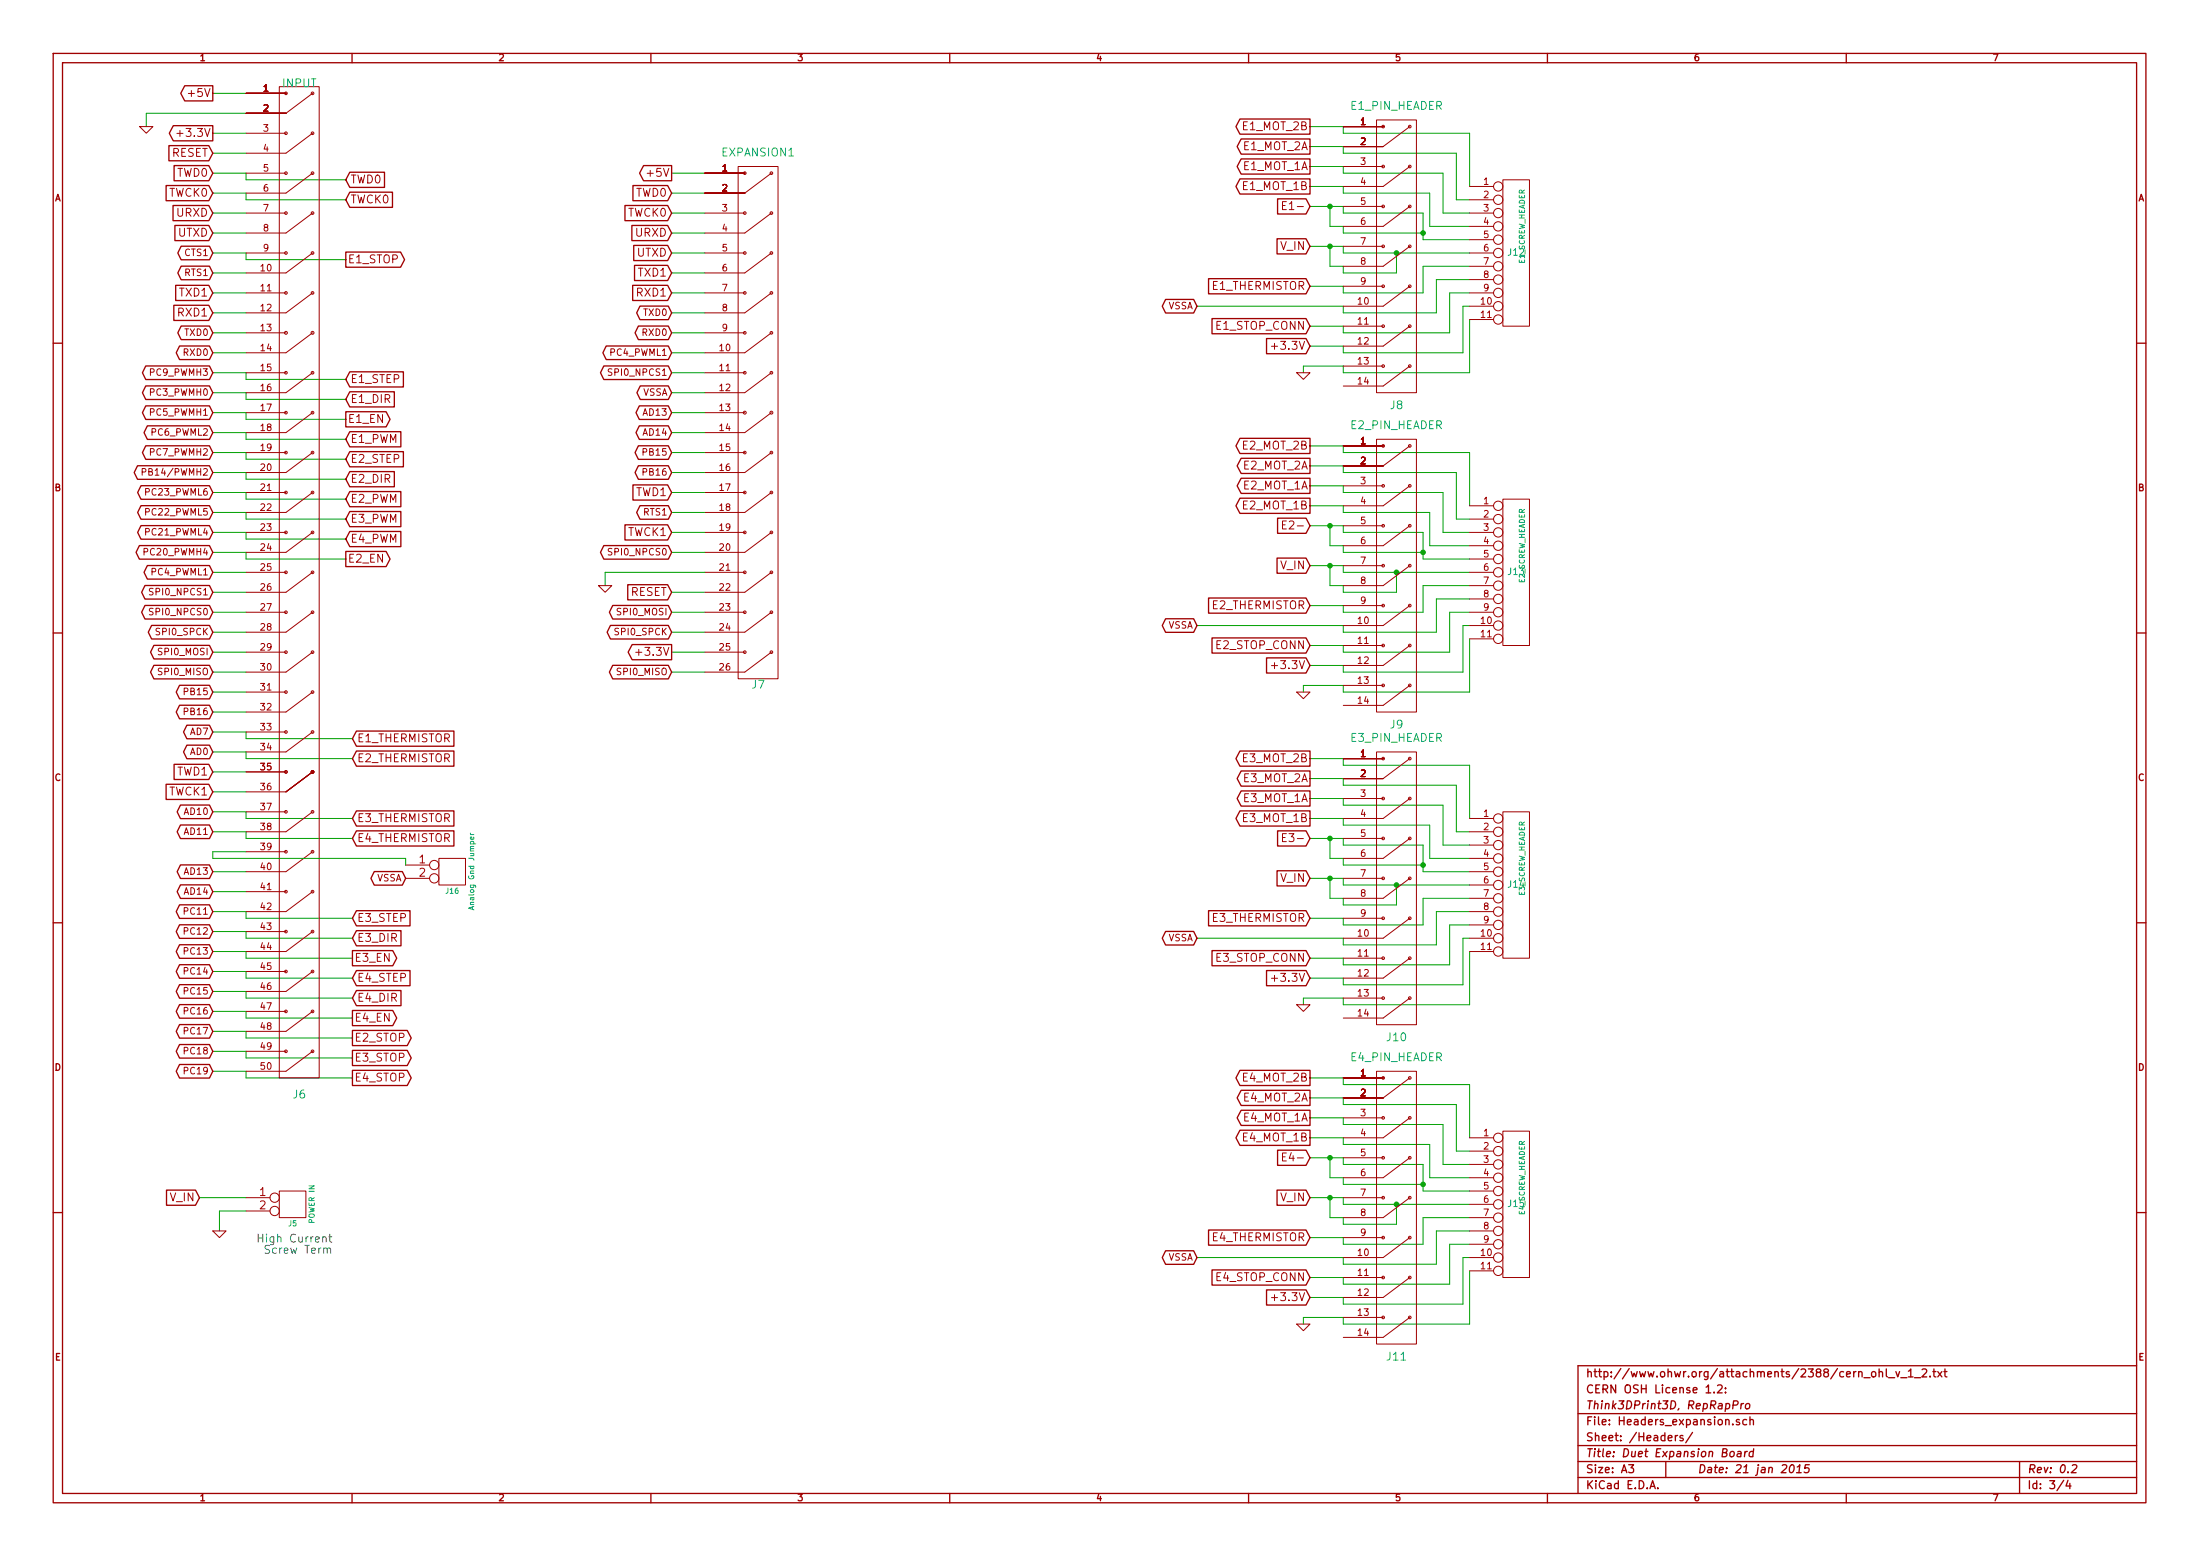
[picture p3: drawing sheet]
EESchema Schematic File Version 2
LIBS:power
LIBS:device
LIBS:transistors
LIBS:conn
LIBS:linear
LIBS:regul
LIBS:74xx
LIBS:cmos4000
LIBS:adc-dac
LIBS:memory
LIBS:xilinx
LIBS:special
LIBS:microcontrollers
LIBS:dsp
LIBS:microchip
LIBS:analog_switches
LIBS:motorola
LIBS:texas
LIBS:intel
LIBS:audio
LIBS:interface
LIBS:digital-audio
LIBS:philips
LIBS:display
LIBS:cypress
LIBS:siliconi
LIBS:opto
LIBS:atmel
LIBS:contrib
LIBS:valves
LIBS:FE
LIBS:Duetx4-cache
EELAYER 27 0
EELAYER END
$Descr A3 16535 11693
encoding utf-8
Sheet 3 4
Title "Duet Expansion Board"
Date "21 jan 2015"
Rev "0.2"
Comp "Think3DPrint3D, RepRapPro"
Comment1 "CERN OSH License 1.2: "
Comment2 "http://www.ohwr.org/attachments/2388/cern_ohl_v_1_2.txt"
Comment3 ""
Comment4 ""
$EndDescr
Wire Wire Line
	9000 9450 10100 9450
Wire Wire Line
	9000 7050 10100 7050
Wire Wire Line
	9000 4700 10100 4700
Wire Wire Line
	9850 950  10100 950 
Wire Wire Line
	9850 1250 10100 1250
Wire Wire Line
	5050 5050 5300 5050
Wire Wire Line
	5050 4750 5300 4750
Wire Wire Line
	5050 4900 5300 4900
Wire Wire Line
	5050 4450 5300 4450
Wire Wire Line
	5300 4600 5050 4600
Wire Wire Line
	5050 4000 5300 4000
Wire Wire Line
	5050 3700 5300 3700
Wire Wire Line
	5050 3400 5300 3400
Wire Wire Line
	5300 3250 5050 3250
Wire Wire Line
	5050 3550 5300 3550
Wire Wire Line
	5050 3850 5300 3850
Wire Wire Line
	5050 4150 5300 4150
Wire Wire Line
	5050 3100 5300 3100
Wire Wire Line
	5050 2650 5300 2650
Wire Wire Line
	5050 2800 5300 2800
Wire Wire Line
	5050 2950 5300 2950
Wire Wire Line
	5300 2500 5050 2500
Wire Wire Line
	5300 2200 5050 2200
Wire Wire Line
	5300 1900 5050 1900
Wire Wire Line
	5300 1600 5050 1600
Wire Wire Line
	5300 1300 5050 1300
Wire Wire Line
	5300 4300 4550 4300
Wire Wire Line
	4550 4300 4550 4400
Wire Wire Line
	5050 1750 5300 1750
Wire Wire Line
	5050 2050 5300 2050
Wire Wire Line
	5050 2350 5300 2350
Wire Wire Line
	2650 8100 1850 8100
Wire Wire Line
	1850 8100 1850 8050
Wire Wire Line
	2650 7800 1850 7800
Wire Wire Line
	1850 7800 1850 7750
Wire Wire Line
	9850 9750 10100 9750
Wire Wire Line
	9850 2600 10100 2600
Wire Wire Line
	11050 7050 11000 7050
Wire Wire Line
	11000 7050 11000 7400
Wire Wire Line
	11000 7400 10100 7400
Wire Wire Line
	10100 7400 10100 7350
Wire Wire Line
	11050 6750 10700 6750
Wire Wire Line
	10700 6750 10700 6950
Wire Wire Line
	10700 6950 10100 6950
Wire Wire Line
	10100 6950 10100 6900
Connection ~ 10500 6650
Wire Wire Line
	10100 6650 11050 6650
Connection ~ 10700 6500
Wire Wire Line
	10700 6500 10100 6500
Wire Wire Line
	10100 6600 10100 6650
Wire Wire Line
	10700 6550 11050 6550
Wire Wire Line
	10700 6350 10700 6550
Wire Wire Line
	10700 6350 10100 6350
Wire Wire Line
	10100 6350 10100 6300
Wire Wire Line
	11050 6350 10850 6350
Wire Wire Line
	10850 6350 10850 6050
Wire Wire Line
	10850 6050 10100 6050
Wire Wire Line
	10100 6050 10100 6000
Wire Wire Line
	11050 6150 11050 5750
Wire Wire Line
	11050 5750 10100 5750
Wire Wire Line
	10100 5750 10100 5700
Wire Wire Line
	10100 6900 9850 6900
Connection ~ 10000 6600
Wire Wire Line
	10000 6750 10100 6750
Wire Wire Line
	10000 6750 10000 6600
Connection ~ 10000 6300
Wire Wire Line
	10000 6450 10100 6450
Wire Wire Line
	10000 6450 10000 6300
Wire Wire Line
	9850 6150 10100 6150
Wire Wire Line
	9850 5850 10100 5850
Wire Wire Line
	10100 5700 9850 5700
Wire Wire Line
	10100 6000 9850 6000
Wire Wire Line
	10100 6300 9850 6300
Wire Wire Line
	9850 6600 10100 6600
Wire Wire Line
	10100 5850 10100 5900
Wire Wire Line
	10100 5900 10950 5900
Wire Wire Line
	10950 5900 10950 6250
Wire Wire Line
	10950 6250 11050 6250
Wire Wire Line
	10100 6150 10100 6200
Wire Wire Line
	10100 6200 10750 6200
Wire Wire Line
	10750 6200 10750 6450
Wire Wire Line
	10750 6450 11050 6450
Wire Wire Line
	10100 6450 10100 6500
Wire Wire Line
	10100 6750 10100 6800
Wire Wire Line
	10100 6800 10500 6800
Wire Wire Line
	10500 6800 10500 6650
Wire Wire Line
	9850 7200 10100 7200
Wire Wire Line
	10100 7050 10100 7100
Wire Wire Line
	10100 7100 10800 7100
Wire Wire Line
	10800 7100 10800 6850
Wire Wire Line
	10800 6850 11050 6850
Wire Wire Line
	10100 7200 10100 7250
Wire Wire Line
	10100 7250 10900 7250
Wire Wire Line
	10900 7250 10900 6950
Wire Wire Line
	10900 6950 11050 6950
Wire Wire Line
	10100 7550 10100 7500
Wire Wire Line
	10100 7550 11050 7550
Wire Wire Line
	11050 7550 11050 7150
Wire Wire Line
	11050 9550 11050 9950
Wire Wire Line
	11050 9950 10100 9950
Wire Wire Line
	10100 9950 10100 9900
Wire Wire Line
	11050 9350 10900 9350
Wire Wire Line
	10900 9350 10900 9650
Wire Wire Line
	10900 9650 10100 9650
Wire Wire Line
	10100 9650 10100 9600
Wire Wire Line
	11050 9250 10800 9250
Wire Wire Line
	10800 9250 10800 9500
Wire Wire Line
	10800 9500 10100 9500
Wire Wire Line
	10100 9500 10100 9450
Wire Wire Line
	10100 9600 9850 9600
Wire Wire Line
	10500 9050 10500 9200
Wire Wire Line
	10500 9200 10100 9200
Wire Wire Line
	10100 9200 10100 9150
Wire Wire Line
	10100 8850 10100 8900
Wire Wire Line
	11050 8850 10750 8850
Wire Wire Line
	10750 8850 10750 8600
Wire Wire Line
	10750 8600 10100 8600
Wire Wire Line
	10100 8600 10100 8550
Wire Wire Line
	11050 8650 10950 8650
Wire Wire Line
	10950 8650 10950 8300
Wire Wire Line
	10950 8300 10100 8300
Wire Wire Line
	10100 8300 10100 8250
Wire Wire Line
	9850 9000 10100 9000
Wire Wire Line
	9850 8700 10100 8700
Wire Wire Line
	9850 8400 10100 8400
Wire Wire Line
	9850 8100 10100 8100
Wire Wire Line
	10100 8250 9850 8250
Wire Wire Line
	10100 8550 9850 8550
Wire Wire Line
	10000 8700 10000 8850
Wire Wire Line
	10000 8850 10100 8850
Connection ~ 10000 8700
Wire Wire Line
	10000 9000 10000 9150
Wire Wire Line
	10000 9150 10100 9150
Connection ~ 10000 9000
Wire Wire Line
	9850 9300 10100 9300
Wire Wire Line
	10100 8100 10100 8150
Wire Wire Line
	10100 8150 11050 8150
Wire Wire Line
	11050 8150 11050 8550
Wire Wire Line
	10100 8400 10100 8450
Wire Wire Line
	10100 8450 10850 8450
Wire Wire Line
	10850 8450 10850 8750
Wire Wire Line
	10850 8750 11050 8750
Wire Wire Line
	10100 8700 10100 8750
Wire Wire Line
	10100 8750 10700 8750
Wire Wire Line
	10700 8750 10700 8950
Wire Wire Line
	10700 8950 11050 8950
Wire Wire Line
	10100 9000 10100 9050
Wire Wire Line
	10100 8900 10700 8900
Connection ~ 10700 8900
Wire Wire Line
	10100 9050 11050 9050
Connection ~ 10500 9050
Wire Wire Line
	10100 9300 10100 9350
Wire Wire Line
	10100 9350 10700 9350
Wire Wire Line
	10700 9350 10700 9150
Wire Wire Line
	10700 9150 11050 9150
Wire Wire Line
	10100 9750 10100 9800
Wire Wire Line
	10100 9800 11000 9800
Wire Wire Line
	11000 9800 11000 9450
Wire Wire Line
	11000 9450 11050 9450
Wire Wire Line
	11050 4700 11000 4700
Wire Wire Line
	11000 4700 11000 5050
Wire Wire Line
	11000 5050 10100 5050
Wire Wire Line
	10100 5050 10100 5000
Wire Wire Line
	11050 4400 10700 4400
Wire Wire Line
	10700 4400 10700 4600
Wire Wire Line
	10700 4600 10100 4600
Wire Wire Line
	10100 4600 10100 4550
Connection ~ 10500 4300
Wire Wire Line
	10100 4300 11050 4300
Connection ~ 10700 4150
Wire Wire Line
	10700 4150 10100 4150
Wire Wire Line
	10100 4250 10100 4300
Wire Wire Line
	10700 4200 11050 4200
Wire Wire Line
	10700 4000 10700 4200
Wire Wire Line
	10700 4000 10100 4000
Wire Wire Line
	10100 4000 10100 3950
Wire Wire Line
	11050 4000 10850 4000
Wire Wire Line
	10850 4000 10850 3700
Wire Wire Line
	10850 3700 10100 3700
Wire Wire Line
	10100 3700 10100 3650
Wire Wire Line
	11050 3800 11050 3400
Wire Wire Line
	11050 3400 10100 3400
Wire Wire Line
	10100 3400 10100 3350
Wire Wire Line
	10100 4550 9850 4550
Connection ~ 10000 4250
Wire Wire Line
	10000 4400 10100 4400
Wire Wire Line
	10000 4400 10000 4250
Connection ~ 10000 3950
Wire Wire Line
	10000 4100 10100 4100
Wire Wire Line
	10000 4100 10000 3950
Wire Wire Line
	9850 3800 10100 3800
Wire Wire Line
	9850 3500 10100 3500
Wire Wire Line
	10100 3350 9850 3350
Wire Wire Line
	10100 3650 9850 3650
Wire Wire Line
	10100 3950 9850 3950
Wire Wire Line
	9850 4250 10100 4250
Wire Wire Line
	10100 3500 10100 3550
Wire Wire Line
	10100 3550 10950 3550
Wire Wire Line
	10950 3550 10950 3900
Wire Wire Line
	10950 3900 11050 3900
Wire Wire Line
	10100 3800 10100 3850
Wire Wire Line
	10100 3850 10750 3850
Wire Wire Line
	10750 3850 10750 4100
Wire Wire Line
	10750 4100 11050 4100
Wire Wire Line
	10100 4100 10100 4150
Wire Wire Line
	10100 4400 10100 4450
Wire Wire Line
	10100 4450 10500 4450
Wire Wire Line
	10500 4450 10500 4300
Wire Wire Line
	9850 4850 10100 4850
Wire Wire Line
	10100 4700 10100 4750
Wire Wire Line
	10100 4750 10800 4750
Wire Wire Line
	10800 4750 10800 4500
Wire Wire Line
	10800 4500 11050 4500
Wire Wire Line
	10100 4850 10100 4900
Wire Wire Line
	10100 4900 10900 4900
Wire Wire Line
	10900 4900 10900 4600
Wire Wire Line
	10900 4600 11050 4600
Wire Wire Line
	10100 5200 10100 5150
Wire Wire Line
	10100 5200 11050 5200
Wire Wire Line
	11050 5200 11050 4800
Wire Wire Line
	11050 2400 11050 2800
Wire Wire Line
	11050 2800 10100 2800
Wire Wire Line
	10100 2800 10100 2750
Wire Wire Line
	11050 2200 10900 2200
Wire Wire Line
	10900 2200 10900 2500
Wire Wire Line
	10900 2500 10100 2500
Wire Wire Line
	10100 2500 10100 2450
Wire Wire Line
	11050 2100 10800 2100
Wire Wire Line
	10800 2100 10800 2350
Wire Wire Line
	10800 2350 10100 2350
Wire Wire Line
	10100 2350 10100 2300
Wire Wire Line
	10100 2450 9850 2450
Wire Wire Line
	10500 1900 10500 2050
Wire Wire Line
	10500 2050 10100 2050
Wire Wire Line
	10100 2050 10100 2000
Wire Wire Line
	2650 7500 1850 7500
Wire Wire Line
	1850 7500 1850 7450
Wire Wire Line
	2650 7200 1850 7200
Wire Wire Line
	1850 7200 1850 7150
Wire Wire Line
	2650 6900 1850 6900
Wire Wire Line
	1850 6900 1850 6850
Wire Wire Line
	2600 3600 1850 3600
Wire Wire Line
	1850 3600 1850 3550
Wire Wire Line
	2600 4050 1850 4050
Wire Wire Line
	2600 3750 1850 3750
Wire Wire Line
	2600 3000 1850 3000
Wire Wire Line
	1850 3000 1850 2950
Wire Wire Line
	2650 6300 1850 6300
Wire Wire Line
	1850 6300 1850 6250
Wire Wire Line
	2650 5700 1850 5700
Wire Wire Line
	1850 5700 1850 5650
Wire Wire Line
	2650 5550 1850 5550
Wire Wire Line
	1850 5550 1850 5500
Wire Wire Line
	1850 3850 1850 3900
Wire Wire Line
	2600 3300 1850 3300
Wire Wire Line
	1850 3300 1850 3250
Wire Wire Line
	2600 1350 1850 1350
Wire Wire Line
	1850 1350 1850 1300
Wire Wire Line
	10100 1700 10100 1750
Wire Wire Line
	11050 1700 10750 1700
Wire Wire Line
	10750 1700 10750 1450
Wire Wire Line
	10750 1450 10100 1450
Wire Wire Line
	10100 1450 10100 1400
Wire Wire Line
	11050 1500 10950 1500
Wire Wire Line
	10950 1500 10950 1150
Wire Wire Line
	10950 1150 10100 1150
Wire Wire Line
	10100 1150 10100 1100
Wire Wire Line
	1850 7150 1600 7150
Wire Wire Line
	1600 7600 1850 7600
Wire Wire Line
	1600 7300 1850 7300
Wire Wire Line
	1850 6850 1600 6850
Wire Wire Line
	1600 6550 1850 6550
Wire Wire Line
	1600 6400 1850 6400
Wire Wire Line
	1600 6700 1850 6700
Wire Wire Line
	1600 7000 1850 7000
Wire Wire Line
	1850 7450 1600 7450
Wire Wire Line
	1850 7750 1600 7750
Wire Wire Line
	1850 2050 1600 2050
Wire Wire Line
	1600 1750 1850 1750
Wire Wire Line
	1600 1450 1850 1450
Wire Wire Line
	1600 1150 1850 1150
Wire Wire Line
	1600 2500 1850 2500
Wire Wire Line
	1850 8050 1600 8050
Wire Wire Line
	1850 6250 1600 6250
Wire Wire Line
	1850 5950 1600 5950
Wire Wire Line
	1850 5500 1600 5500
Wire Wire Line
	1600 5200 1850 5200
Wire Wire Line
	1600 4900 1850 4900
Wire Wire Line
	1600 4600 1850 4600
Wire Wire Line
	1850 4300 1600 4300
Wire Wire Line
	1600 4000 1850 4000
Wire Wire Line
	1600 3700 1850 3700
Wire Wire Line
	1600 3400 1850 3400
Wire Wire Line
	1600 3100 1850 3100
Wire Wire Line
	1600 2800 1850 2800
Wire Wire Line
	1600 2350 1850 2350
Wire Wire Line
	1100 950  1100 850 
Wire Wire Line
	1100 850  1850 850 
Wire Wire Line
	1850 700  1600 700 
Wire Wire Line
	9850 1850 10100 1850
Wire Wire Line
	9850 1550 10100 1550
Wire Wire Line
	1650 9250 1650 9100
Wire Wire Line
	1650 9100 1850 9100
Wire Wire Line
	1850 9000 1500 9000
Wire Wire Line
	10000 1550 10000 1700
Wire Wire Line
	10000 1700 10100 1700
Connection ~ 10000 1550
Wire Wire Line
	10000 1850 10000 2000
Wire Wire Line
	10000 2000 10100 2000
Connection ~ 10000 1850
Wire Wire Line
	10100 2300 9000 2300
Wire Wire Line
	9850 2150 10100 2150
Wire Wire Line
	1600 2200 1850 2200
Wire Wire Line
	1600 2650 1850 2650
Wire Wire Line
	1850 2950 1600 2950
Wire Wire Line
	1850 3250 1600 3250
Wire Wire Line
	1850 3550 1600 3550
Wire Wire Line
	1850 3850 1600 3850
Wire Wire Line
	1600 4150 1850 4150
Wire Wire Line
	1600 4450 1850 4450
Wire Wire Line
	1600 4750 1850 4750
Wire Wire Line
	1600 5050 1850 5050
Wire Wire Line
	1600 5350 1850 5350
Wire Wire Line
	1600 5800 1850 5800
Wire Wire Line
	1600 6100 1850 6100
Wire Wire Line
	1600 7900 1850 7900
Wire Wire Line
	1850 5650 1600 5650
Wire Wire Line
	1850 1000 1600 1000
Wire Wire Line
	1850 1300 1600 1300
Wire Wire Line
	1850 1600 1600 1600
Wire Wire Line
	1600 1900 1850 1900
Wire Wire Line
	10100 950  10100 1000
Wire Wire Line
	10100 1000 11050 1000
Wire Wire Line
	11050 1000 11050 1400
Wire Wire Line
	10100 1250 10100 1300
Wire Wire Line
	10100 1300 10850 1300
Wire Wire Line
	10850 1300 10850 1600
Wire Wire Line
	10850 1600 11050 1600
Wire Wire Line
	10100 1550 10100 1600
Wire Wire Line
	10100 1600 10700 1600
Wire Wire Line
	10700 1600 10700 1800
Wire Wire Line
	10700 1800 11050 1800
Wire Wire Line
	10100 1850 10100 1900
Wire Wire Line
	1850 1450 1850 1500
Wire Wire Line
	1850 1500 2600 1500
Wire Wire Line
	1850 3700 1850 3750
Wire Wire Line
	1850 4000 1850 4050
Wire Wire Line
	1850 6100 1850 6150
Wire Wire Line
	1850 6150 2650 6150
Wire Wire Line
	1850 2800 1850 2850
Wire Wire Line
	1850 2850 2600 2850
Wire Wire Line
	1850 3100 1850 3150
Wire Wire Line
	1850 3150 2600 3150
Wire Wire Line
	1850 3900 2600 3900
Wire Wire Line
	1850 3400 1850 3450
Wire Wire Line
	1850 3450 2600 3450
Wire Wire Line
	1850 4150 1850 4200
Wire Wire Line
	1850 4200 2600 4200
Wire Wire Line
	1850 7000 1850 7050
Wire Wire Line
	1850 7050 2650 7050
Wire Wire Line
	1850 7300 1850 7350
Wire Wire Line
	1850 7350 2650 7350
Wire Wire Line
	1850 7600 1850 7650
Wire Wire Line
	1850 7650 2650 7650
Wire Wire Line
	10100 1750 10700 1750
Connection ~ 10700 1750
Wire Wire Line
	10100 1900 11050 1900
Connection ~ 10500 1900
Wire Wire Line
	10100 2150 10100 2200
Wire Wire Line
	10100 2200 10700 2200
Wire Wire Line
	10700 2200 10700 2000
Wire Wire Line
	10700 2000 11050 2000
Wire Wire Line
	10100 2600 10100 2650
Wire Wire Line
	10100 2650 11000 2650
Wire Wire Line
	11000 2650 11000 2300
Wire Wire Line
	11000 2300 11050 2300
Wire Wire Line
	10100 5000 9850 5000
Wire Wire Line
	10100 7350 9850 7350
Wire Wire Line
	9800 9950 9800 9900
Wire Wire Line
	9800 9900 10100 9900
Wire Wire Line
	10100 7500 9800 7500
Wire Wire Line
	9800 7500 9800 7550
Wire Wire Line
	9800 5200 9800 5150
Wire Wire Line
	9800 5150 10100 5150
Wire Wire Line
	10100 2750 9800 2750
Wire Wire Line
	9800 2750 9800 2800
Wire Wire Line
	1850 7900 1850 7950
Wire Wire Line
	1850 7950 2650 7950
Wire Wire Line
	1850 1900 1850 1950
Wire Wire Line
	1850 1950 2600 1950
Wire Wire Line
	10100 1400 9850 1400
Wire Wire Line
	10100 1100 9850 1100
Wire Wire Line
	5050 1450 5300 1450
Text GLabel 5050 3250 0    50   BiDi ~ 0
AD14
Text GLabel 5050 3100 0    50   BiDi ~ 0
AD13
Text GLabel 5050 4000 0    60   Input ~ 0
TWCK1
Text GLabel 5050 3700 0    60   Input ~ 0
TWD1
Text GLabel 5050 4600 0    50   BiDi ~ 0
SPI0_MOSI
Text GLabel 5050 5050 0    50   BiDi ~ 0
SPI0_MISO
Text GLabel 5050 4150 0    50   BiDi ~ 0
SPI0_NPCS0
Text GLabel 5050 4750 0    50   BiDi ~ 0
SPI0_SPCK
Text GLabel 5050 2650 0    50   BiDi ~ 0
PC4_PWML1
Text GLabel 5050 2800 0    50   BiDi ~ 0
SPI0_NPCS1
Text GLabel 5050 3400 0    50   BiDi ~ 0
PB15
Text GLabel 5050 3550 0    50   BiDi ~ 0
PB16
Text GLabel 5050 2050 0    60   Input ~ 0
TXD1
Text GLabel 5050 2200 0    60   Input ~ 0
RXD1
Text GLabel 5050 2500 0    50   BiDi ~ 0
RXD0
Text GLabel 5050 2350 0    50   BiDi ~ 0
TXD0
Text GLabel 5050 3850 0    50   BiDi ~ 0
RTS1
Text GLabel 5050 4900 0    60   Output ~ 0
+3.3V
Text GLabel 5050 1450 0    60   Input ~ 0
TWD0
Text GLabel 5050 1600 0    60   Input ~ 0
TWCK0
$Comp
L GND #PWR018
U 1 1
P 4550 4400
F 0 "#PWR018" H 4550 4400 30  0001 C CNN
F 1 "GND" H 4550 4330 30  0001 C CNN
F 2 "" H 4550 4400 60  0001 C CNN
F 3 "" H 4550 4400 60  0001 C CNN
	1    4550 4400
	1    0    0    -1  
$EndComp
Text GLabel 5050 4450 0    60   Input ~ 0
RESET
Text GLabel 5050 1900 0    60   Input ~ 0
UTXD
Text GLabel 5050 1750 0    60   Input ~ 0
URXD
Text GLabel 5050 1300 0    60   Output ~ 0
+5V
$Comp
L CONN2X13 J7
U 1 1
P 5700 3150
F 0 "J7" H 5700 1150 60  0000 C CNN
F 1 "EXPANSION1" H 5700 5150 60  0000 C CNN
F 2 "PIN_ARRAY_13x2" H 5700 5250 60  0001 C CNN
F 3 "" H 5700 3150 60  0001 C CNN
	1    5700 3150
	1    0    0    -1  
$EndComp
$Comp
L GND #PWR019
U 1 1
P 9800 2800
F 0 "#PWR019" H 9800 2800 30  0001 C CNN
F 1 "GND" H 9800 2730 30  0001 C CNN
F 2 "" H 9800 2800 60  0001 C CNN
F 3 "" H 9800 2800 60  0001 C CNN
	1    9800 2800
	1    0    0    -1  
$EndComp
$Comp
L GND #PWR020
U 1 1
P 9800 5200
F 0 "#PWR020" H 9800 5200 30  0001 C CNN
F 1 "GND" H 9800 5130 30  0001 C CNN
F 2 "" H 9800 5200 60  0001 C CNN
F 3 "" H 9800 5200 60  0001 C CNN
	1    9800 5200
	1    0    0    -1  
$EndComp
$Comp
L GND #PWR021
U 1 1
P 9800 7550
F 0 "#PWR021" H 9800 7550 30  0001 C CNN
F 1 "GND" H 9800 7480 30  0001 C CNN
F 2 "" H 9800 7550 60  0001 C CNN
F 3 "" H 9800 7550 60  0001 C CNN
	1    9800 7550
	1    0    0    -1  
$EndComp
Text GLabel 9850 9750 0    60   Input ~ 0
+3.3V
Text GLabel 9850 7350 0    60   Input ~ 0
+3.3V
Text GLabel 9850 5000 0    60   Input ~ 0
+3.3V
Text GLabel 9850 6900 0    60   Input ~ 0
E3_THERMISTOR
Text GLabel 9850 6600 0    60   Input ~ 0
V_IN
$Comp
L CONN2X7 J10
U 1 1
P 10500 6600
F 0 "J10" H 10500 5400 60  0000 C CNN
F 1 "E3_PIN_HEADER" H 10500 7650 60  0000 C CNN
F 2 "" H 10500 6600 60  0001 C CNN
F 3 "" H 10500 6600 60  0001 C CNN
	1    10500 6600
	1    0    0    -1  
$EndComp
Text GLabel 9850 7200 0    60   Input ~ 0
E3_STOP_CONN
Text GLabel 9850 6300 0    60   Input ~ 0
E3-
$Comp
L CONN11 J14
U 1 1
P 11400 6650
F 0 "J14" H 11400 6650 50  0000 C CNN
F 1 "E3_SCREW_HEADER" V 11450 6850 40  0000 C CNN
F 2 "" H 11400 6650 60  0001 C CNN
F 3 "" H 11400 6650 60  0001 C CNN
	1    11400 6650
	1    0    0    -1  
$EndComp
$Comp
L CONN11 J15
U 1 1
P 11400 9050
F 0 "J15" H 11400 9050 50  0000 C CNN
F 1 "E4_SCREW_HEADER" V 11450 9250 40  0000 C CNN
F 2 "" H 11400 9050 60  0001 C CNN
F 3 "" H 11400 9050 60  0001 C CNN
	1    11400 9050
	1    0    0    -1  
$EndComp
Text GLabel 9850 9600 0    60   Input ~ 0
E4_STOP_CONN
$Comp
L CONN2X7 J11
U 1 1
P 10500 9000
F 0 "J11" H 10500 7800 60  0000 C CNN
F 1 "E4_PIN_HEADER" H 10500 10050 60  0000 C CNN
F 2 "" H 10500 9000 60  0001 C CNN
F 3 "" H 10500 9000 60  0001 C CNN
	1    10500 9000
	1    0    0    -1  
$EndComp
Text GLabel 9850 9000 0    60   Input ~ 0
V_IN
Text GLabel 9850 9300 0    60   Input ~ 0
E4_THERMISTOR
Text GLabel 9850 3650 0    60   Output ~ 0
E2_MOT_1A
Text GLabel 9850 3800 0    60   Output ~ 0
E2_MOT_1B
Text GLabel 9850 3500 0    60   Output ~ 0
E2_MOT_2A
Text GLabel 9850 3350 0    60   Output ~ 0
E2_MOT_2B
Text GLabel 9850 4550 0    60   Input ~ 0
E2_THERMISTOR
Text GLabel 9850 4250 0    60   Input ~ 0
V_IN
$Comp
L CONN2X7 J9
U 1 1
P 10500 4250
F 0 "J9" H 10500 3050 60  0000 C CNN
F 1 "E2_PIN_HEADER" H 10500 5300 60  0000 C CNN
F 2 "" H 10500 4250 60  0001 C CNN
F 3 "" H 10500 4250 60  0001 C CNN
	1    10500 4250
	1    0    0    -1  
$EndComp
Text GLabel 9850 4850 0    60   Input ~ 0
E2_STOP_CONN
Text GLabel 9850 3950 0    60   Input ~ 0
E2-
$Comp
L CONN11 J13
U 1 1
P 11400 4300
F 0 "J13" H 11400 4300 50  0000 C CNN
F 1 "E2_SCREW_HEADER" V 11450 4500 40  0000 C CNN
F 2 "" H 11400 4300 60  0001 C CNN
F 3 "" H 11400 4300 60  0001 C CNN
	1    11400 4300
	1    0    0    -1  
$EndComp
$Comp
L CONN11 J12
U 1 1
P 11400 1900
F 0 "J12" H 11400 1900 50  0000 C CNN
F 1 "E1_SCREW_HEADER" V 11450 2100 40  0000 C CNN
F 2 "" H 11400 1900 60  0001 C CNN
F 3 "" H 11400 1900 60  0001 C CNN
	1    11400 1900
	1    0    0    -1  
$EndComp
Text GLabel 9850 1550 0    60   Input ~ 0
E1-
Text GLabel 9850 8250 0    60   Output ~ 0
E4_MOT_2A
Text GLabel 9850 8550 0    60   Output ~ 0
E4_MOT_1B
Text GLabel 9850 8400 0    60   Output ~ 0
E4_MOT_1A
Text GLabel 9850 8700 0    60   Input ~ 0
E4-
Text GLabel 9850 8100 0    60   Output ~ 0
E4_MOT_2B
Text GLabel 9850 2450 0    60   Input ~ 0
E1_STOP_CONN
$Comp
L CONN2X7 J8
U 1 1
P 10500 1850
F 0 "J8" H 10500 650 60  0000 C CNN
F 1 "E1_PIN_HEADER" H 10500 2900 60  0000 C CNN
F 2 "" H 10500 1850 60  0001 C CNN
F 3 "" H 10500 1850 60  0001 C CNN
	1    10500 1850
	1    0    0    -1  
$EndComp
Text GLabel 2600 1500 2    60   Input ~ 0
TWCK0
Text GLabel 2600 1350 2    60   Input ~ 0
TWD0
Text GLabel 2600 1950 2    60   Output ~ 0
E1_STOP
Text GLabel 2650 7800 2    60   Output ~ 0
E2_STOP
Text GLabel 2650 7950 2    60   Output ~ 0
E3_STOP
Text GLabel 2650 8100 2    60   Output ~ 0
E4_STOP
Text GLabel 2650 7350 2    60   Input ~ 0
E4_STEP
Text GLabel 2650 7500 2    60   Input ~ 0
E4_DIR
Text GLabel 2650 7650 2    60   Output ~ 0
E4_EN
Text GLabel 2650 7050 2    60   Input ~ 0
E3_DIR
Text GLabel 2650 6900 2    60   Input ~ 0
E3_STEP
Text GLabel 2650 7200 2    60   Output ~ 0
E3_EN
Text GLabel 2600 3600 2    60   Input ~ 0
E2_DIR
Text GLabel 2600 3450 2    60   Input ~ 0
E2_STEP
Text GLabel 2600 4200 2    60   Output ~ 0
E2_EN
Text GLabel 2600 2850 2    60   Input ~ 0
E1_STEP
Text GLabel 2600 3000 2    60   Input ~ 0
E1_DIR
Text GLabel 2600 3150 2    60   Output ~ 0
E1_EN
Text GLabel 2600 3750 2    60   Input ~ 0
E2_PWM
Text GLabel 2600 3900 2    60   Input ~ 0
E3_PWM
Text GLabel 2600 4050 2    60   Input ~ 0
E4_PWM
Text GLabel 2600 3300 2    60   Input ~ 0
E1_PWM
Text GLabel 2650 5550 2    60   Input ~ 0
E1_THERMISTOR
Text GLabel 2650 5700 2    60   Input ~ 0
E2_THERMISTOR
Text GLabel 2650 6300 2    60   Input ~ 0
E4_THERMISTOR
Text GLabel 2650 6150 2    60   Input ~ 0
E3_THERMISTOR
Text GLabel 1600 5350 0    50   BiDi ~ 0
PB16
Text GLabel 1600 5200 0    50   BiDi ~ 0
PB15
Text GLabel 1600 6850 0    50   BiDi ~ 0
PC11
Text GLabel 1600 7000 0    50   BiDi ~ 0
PC12
Text GLabel 1600 7150 0    50   BiDi ~ 0
PC13
Text GLabel 1600 7300 0    50   BiDi ~ 0
PC14
Text GLabel 1600 7450 0    50   BiDi ~ 0
PC15
Text GLabel 1600 7600 0    50   BiDi ~ 0
PC16
Text GLabel 1600 7750 0    50   BiDi ~ 0
PC17
Text GLabel 1600 4450 0    50   BiDi ~ 0
SPI0_NPCS1
Text GLabel 1600 4150 0    50   BiDi ~ 0
PC20_PWMH4
Text GLabel 1600 4000 0    50   BiDi ~ 0
PC21_PWML4
Text GLabel 1600 3850 0    50   BiDi ~ 0
PC22_PWML5
Text GLabel 1600 3700 0    50   BiDi ~ 0
PC23_PWML6
Text GLabel 1600 3550 0    50   BiDi ~ 0
PB14/PWMH2
Text GLabel 1600 4300 0    50   BiDi ~ 0
PC4_PWML1
Text GLabel 1600 4750 0    50   BiDi ~ 0
SPI0_SPCK
Text GLabel 1600 4600 0    50   BiDi ~ 0
SPI0_NPCS0
Text GLabel 1600 5050 0    50   BiDi ~ 0
SPI0_MISO
Text GLabel 1600 4900 0    50   BiDi ~ 0
SPI0_MOSI
Text GLabel 1600 7900 0    50   BiDi ~ 0
PC18
Text GLabel 1600 8050 0    50   BiDi ~ 0
PC19
Text GLabel 1600 6100 0    50   BiDi ~ 0
AD10
Text GLabel 1600 6250 0    50   BiDi ~ 0
AD11
Text GLabel 3050 6600 0    50   BiDi ~ 0
VSSA
Text GLabel 1600 6550 0    50   BiDi ~ 0
AD13
Text GLabel 1600 6700 0    50   BiDi ~ 0
AD14
Text GLabel 1600 5650 0    50   BiDi ~ 0
AD0
$Comp
L CONN2X25 J6
U 1 1
P 2250 4300
F 0 "J6" H 2250 370 60  0000 C CNN
F 1 "INPUT" H 2250 7970 60  0000 C CNN
F 2 "PIN_ARRAY_25X2" H 2250 8070 60  0001 C CNN
F 3 "" H 2250 4300 60  0001 C CNN
	1    2250 4300
	1    0    0    -1  
$EndComp
Text GLabel 1600 5500 0    50   BiDi ~ 0
AD7
Text GLabel 1600 3100 0    50   BiDi ~ 0
PC5_PWMH1
Text GLabel 1600 2950 0    50   BiDi ~ 0
PC3_PWMH0
Text GLabel 1600 2800 0    50   BiDi ~ 0
PC9_PWMH3
Text GLabel 1600 1900 0    50   BiDi ~ 0
CTS1
Text GLabel 1600 2050 0    50   BiDi ~ 0
RTS1
Text GLabel 1600 2500 0    50   BiDi ~ 0
TXD0
Text GLabel 1600 2650 0    50   BiDi ~ 0
RXD0
Text GLabel 1600 3400 0    50   BiDi ~ 0
PC7_PWMH2
Text GLabel 1600 3250 0    50   BiDi ~ 0
PC6_PWML2
Text GLabel 1600 700  0    60   Output ~ 0
+5V
Text GLabel 1600 5800 0    60   Input ~ 0
TWD1
Text GLabel 1600 5950 0    60   Input ~ 0
TWCK1
Text GLabel 1600 2350 0    60   Input ~ 0
RXD1
Text GLabel 1600 2200 0    60   Input ~ 0
TXD1
Text GLabel 1600 1600 0    60   Input ~ 0
URXD
Text GLabel 1600 1750 0    60   Input ~ 0
UTXD
Text GLabel 1600 1150 0    60   Input ~ 0
RESET
Text Notes 2500 9350 2    60   ~ 0
High Current\nScrew Term
$Comp
L GND #PWR022
U 1 1
P 1650 9250
F 0 "#PWR022" H 1650 9250 30  0001 C CNN
F 1 "GND" H 1650 9180 30  0001 C CNN
F 2 "" H 1650 9250 60  0001 C CNN
F 3 "" H 1650 9250 60  0001 C CNN
	1    1650 9250
	1    0    0    -1  
$EndComp
Text GLabel 1500 9000 0    60   Input ~ 0
V_IN
$Comp
L CONN2 J5
U 1 1
P 2200 9100
F 0 "J5" H 2200 9000 40  0000 C CNN
F 1 "POWER IN" V 2350 9150 40  0000 C CNN
F 2 "TERM_2-WAY_24A" V 2450 9150 40  0001 C CNN
F 3 "" H 2200 9100 60  0001 C CNN
	1    2200 9100
	1    0    0    -1  
$EndComp
$Comp
L GND #PWR023
U 1 1
P 9800 9950
F 0 "#PWR023" H 9800 9950 30  0001 C CNN
F 1 "GND" H 9800 9880 30  0001 C CNN
F 2 "" H 9800 9950 60  0001 C CNN
F 3 "" H 9800 9950 60  0001 C CNN
	1    9800 9950
	1    0    0    -1  
$EndComp
Text GLabel 9850 2600 0    60   Input ~ 0
+3.3V
$Comp
L GND #PWR024
U 1 1
P 1100 950
F 0 "#PWR024" H 1100 950 30  0001 C CNN
F 1 "GND" H 1100 880 30  0001 C CNN
F 2 "" H 1100 950 60  0001 C CNN
F 3 "" H 1100 950 60  0001 C CNN
	1    1100 950 
	1    0    0    -1  
$EndComp
Text GLabel 1600 1450 0    60   Input ~ 0
TWCK0
Text GLabel 1600 1300 0    60   Input ~ 0
TWD0
Text GLabel 9850 1850 0    60   Input ~ 0
V_IN
Text GLabel 9850 2150 0    60   Input ~ 0
E1_THERMISTOR
Text GLabel 9850 950  0    60   Output ~ 0
E1_MOT_2B
Text GLabel 9850 1100 0    60   Output ~ 0
E1_MOT_2A
Text GLabel 9850 1400 0    60   Output ~ 0
E1_MOT_1B
Text GLabel 9850 1250 0    60   Output ~ 0
E1_MOT_1A
Text GLabel 9850 6000 0    60   Output ~ 0
E3_MOT_1A
Text GLabel 9850 6150 0    60   Output ~ 0
E3_MOT_1B
Text GLabel 9850 5850 0    60   Output ~ 0
E3_MOT_2A
Text GLabel 9850 5700 0    60   Output ~ 0
E3_MOT_2B
Text GLabel 1600 1000 0    60   Output ~ 0
+3.3V
Text GLabel 9000 9450 0    50   BiDi ~ 0
VSSA
Text GLabel 9000 7050 0    50   BiDi ~ 0
VSSA
Text GLabel 9000 4700 0    50   BiDi ~ 0
VSSA
Text GLabel 9000 2300 0    50   BiDi ~ 0
VSSA
Text GLabel 5050 2950 0    50   BiDi ~ 0
VSSA
$Comp
L CONN2 J16
U 1 1
P 3400 6600
F 0 "J16" H 3400 6500 40  0000 C CNN
F 1 "Analog Gnd Jumper" V 3550 6650 40  0000 C CNN
F 2 "TERM_2-WAY_24A" V 3650 6650 40  0001 C CNN
F 3 "" H 3400 6600 60  0001 C CNN
	1    3400 6600
	1    0    0    -1  
$EndComp
Wire Wire Line
	1600 6400 1600 6450
Wire Wire Line
	1600 6450 3050 6450
Wire Wire Line
	3050 6450 3050 6500
$EndSCHEMATC
